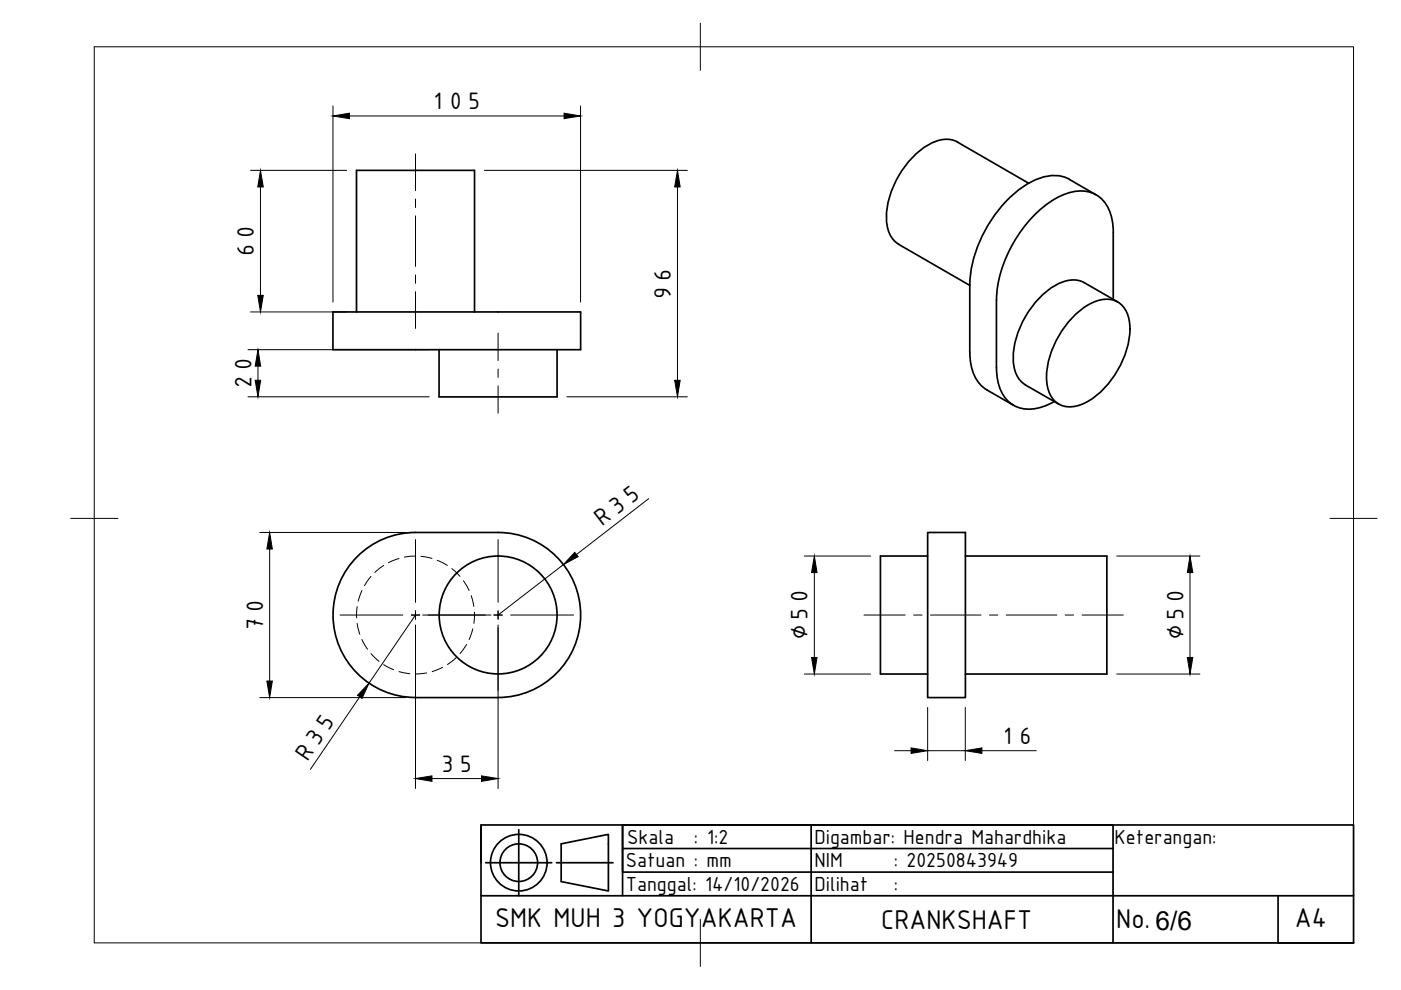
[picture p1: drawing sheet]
<svg xmlns="http://www.w3.org/2000/svg" width="297mm" height="210mm" viewBox="0 0 297 210" stroke-linecap="round" stroke-linejoin="round" font-family="sans-serif">
<!-- layer: Hidden -->
<g fill="none" stroke="#000" stroke-width=".21">
<path d="M81.3 119.9l-1.8 1.5M84.6 118.4l-2.2 .9M88.1 117.9l-2.4 .2M89.3 118l2.3 .4M92.7 118.8l2.1 1.1M75.7 132.2l.6 2.3M75.7 128.6l-.1 2.4M76.7 125.2l-.8 2.3M76.7 135.6l1.2 2.1M78.7 122.2l-1.4 2M78.7 138.6l1.7 1.6M95.8 120.6l1.7 1.6"/>
<path d="M96.7 139.4l-1.8 1.5M98.3 123.1l1.2 2.1M98.9 136.6l-1.3 2M99.9 126.3l.6 2.3M100.2 133.3l-.7 2.3M100.6 129.8l-.1 2.4M81.3 140.9l2.2 1.1M84.6 142.4l2.3 .4M90.5 142.7l-2.4 .2M93.8 141.5l-2.2 .9"/>
</g>
<!-- layer: Visible -->
<g fill="none" stroke="#000" stroke-width=".36">
<path d="M203 30.1l15.1 8.8M203 30.1a6 6 0 0 0-5.7 .3 19.2 19.2 0 0 0-9.4 16.2 6 6 0 0 0 2.6 5.2M226.7 38.1l5.7 3.2M226.8 38a8.3 8.3 0 0 0-8 .5 27.1 27.1 0 0 0-12.5 16.7 21.4 21.4 0 0 0-.7 5.2v14.3a8.8 8.8 0 0 0 3.6 8M190.5 51.8l15.1 8.7M70.6 66.1h52.5v8h-52.5zM75.6 66.1v-30h25v30M93.1 74.1v10.1h25v-10.1M227.7 67a10.5 10.5 0 0 1 7.5-3.5 4.9 4.9 0 0 1 4.3 4.9 19 19 0 0 1-6.7 15.2 9.3 9.3 0 0 1-6.5 2.6 4.9 4.9 0 0 1-4.3-4.9 19 19 0 0 1 5.7-14.3zM236 63.5v-14.2a9.2 9.2 0 0 0-3.1-7.7 7.6 7.6 0 0 0-7.9-.1 25.3 25.3 0 0 0-11.6 12.9 23.8 23.8 0 0 0-2.1 9.2v14.3a9.3 9.3 0 0 0 3.1 7.7 7.5 7.5 0 0 0 7.8 .2l1.3-.7M237 64l-7.1-4.1a6 6 0 0 0-5.7 .4 19.2 19.2 0 0 0-9.4 16.2 6 6 0 0 0 2.6 5.1M209.2 82.7l5.7 3.2"/>
<path d="M217.4 81.6l7.1 4.1M75.2 118.6a17.5 17.5 0 0 1 12.9-5.7h17.5a17.5 17.5 0 0 1 17.5 17.5 17.5 17.5 0 0 1-17.5 17.5h-17.5a17.5 17.5 0 0 1-16-10.5 17.5 17.5 0 0 1 3.1-18.8zM196.7 117.9h-10v25h10M196.7 112.9h8v35h-8zM204.7 117.9h30v25h-30"/>
<circle cx="105.6" cy="130.4" r="12.5"/>
</g>
<!-- layer: BORDER -->
<path d="M20 9.9h267v190h-267zM148.5 4.9v10M15 109.9h10M282 109.9h10M148.5 194.9v10" fill="none" stroke="#000" stroke-width=".21"/>
<!-- layer: TITLEBLOCK -->
<g fill="none" stroke="#000" stroke-width=".36">
<path d="M102 174.9h185v25h-185zM102 174.9v8M110 175.9v14M119 178.9l10-2v12l-10-2zM132 174.9v5h104M132 179.9v5h104M172 174.9h64v25M102 189.9h185M103 182.9h14M118 182.9h12M132 189.9v-15h40v25M271 189.9v10h16"/>
<circle cx="110" cy="182.9" r="6"/>
<circle cx="110" cy="182.9" r="4"/>
</g>
<!-- layer: Smart Centers -->
<g fill="none" stroke="#000" stroke-width=".21">
<path d="M88.1 32.6v7.8M88.1 42.2v1.8M88.1 45.8v10.7M88.1 58.3v1.8M88.1 61.8v7.8M105.6 70.6v5.8M105.6 78.2v1.8M105.6 81.8v5.8M88.1 114.4v13.3M105.6 114.4v13.3M72.1 130.4h13.3M87.2 130.4h1.8"/>
<path d="M88.1 129.5v1.8M88.1 133.1v13.3M89.6 130.4h14.5M104.7 130.4h1.8M105.6 129.5v1.8M105.6 133.1v13.3M108.3 130.4h13.3M183.2 130.4h8.7M193.7 130.4h1.8M197.3 130.4h10.7M209.8 130.4h1.8M213.3 130.4h10.8"/>
<path d="M225.8 130.4h1.8M229.4 130.4h8.8"/>
</g>
<!-- layer: FD_Dimensions -->
<g fill="none" stroke="#000" stroke-width=".21">
<path d="M53.1 36.1h20.4M55.2 39.6v23M70.6 22.5v41.5M74.1 24.6h45.5M102.7 36.1h43M123.1 22.5v41.5M143.6 39.6v41M52.6 74.1h38.4M53.1 66.1h20.4M54.7 77.6v3M52.6 84.1h38.4M120.2 84.1h25.5"/>
<path d="M55.1 112.9h30.9M57.2 116.4v28M119.4 119.7l-13.8 10.7M137.5 105.7l-15.3 11.9M170.5 117.9h14.1M236.8 117.9h17.6M88.1 130.4l-9.9 14.5M88.1 132.5v34.7M105.6 132.5v34.7M172.7 121.4v18M252.3 121.4v18M55.1 147.9h30.9"/>
<path d="M76.3 147.8l-10.5 15.3M170.5 142.9h14.1M189.7 159.2h3.5M196.7 150v11.3M196.7 159.2h8M204.7 150v11.3M208.2 159.2h11.5M236.8 142.9h17.6M91.6 165.1h10.5"/>
</g>
<g fill="#000" stroke="#000" stroke-width=".21">
<path d="M55.2 36.1l.6 3.5h-1.1zM70.6 24.6l3.5-.6v1.2zM119.6 24l3.5 .6-3.5 .6zM143.6 36.1l.6 3.5h-1.2zM54.7 74.1l.6 3.5h-1.2zM54.7 62.6h1.1l-.6 3.5zM54.1 80.6h1.2l-.6 3.5zM143 80.6h1.2l-.6 3.5zM57.2 112.9l.5 3.5h-1.1zM121.9 117.1l.7 .9-3.2 1.7zM172.7 117.9l.5 3.5h-1.1zM172.1 139.4h1.1l-.5 3.5z"/>
<path d="M251.7 139.4h1.2l-.6 3.5zM252.3 117.9l.6 3.5h-1.2zM56.6 144.4h1.1l-.5 3.5zM78.2 144.9l-1.4 3.2-1-.7zM193.2 158.6l3.5 .6-3.5 .5zM204.7 159.2l3.5-.6v1.1zM88.1 165.1l3.5-.6v1.2zM102.1 164.5l3.5 .6-3.5 .6z"/>
</g>
<g font-size="6.2">
<text x="105" y="196.5">SMK MUH 3 YOGYAKARTA</text>
<text x="186.8" y="196.9">CRANKSHAFT</text>
<text x="236.7" y="196.8">No. 6/6</text>
<text x="274.6" y="196.6">A4</text>
</g>
<g font-size="5.4">
<text x="90.9" y="23.2">105</text>
<text x="53.8" y="55" transform="rotate(-90 53.8 55)">60</text>
<text x="142.2" y="64" transform="rotate(-90 142.2 64)">96</text>
<text x="53.3" y="83" transform="rotate(-90 53.3 83)">20</text>
<text x="127.3" y="111.9" transform="rotate(-38 127.3 111.9)">R35</text>
<text x="55.8" y="134.3" transform="rotate(-90 55.8 134.3)">70</text>
<text x="171.2" y="136" transform="rotate(-90 171.2 136)">∅50</text>
<text x="250.9" y="136" transform="rotate(-90 250.9 136)">∅50</text>
<text x="64.9" y="161.9" transform="rotate(-56 64.9 161.9)">R35</text>
<text x="211.7" y="157.8">16</text>
<text x="93" y="163.7">35</text>
</g>
<g font-size="4.7">
<text x="133" y="178.9">Skala</text>
<text x="147.1" y="178.9">: 1:2</text>
<text x="172.7" y="178.9">Digambar: Hendra Mahardhika</text>
<text x="236.3" y="179">Keterangan:</text>
<text x="132.7" y="183.9">Satuan : mm</text>
<text x="172.7" y="183.9">NIM</text>
<text x="189.5" y="183.9">: 20250843949</text>
<text x="132.7" y="188.9">Tanggal: 14/10/2026</text>
<text x="172.7" y="188.9">Dilihat</text>
<text x="189.5" y="188.9">:</text>
</g>
</svg>
